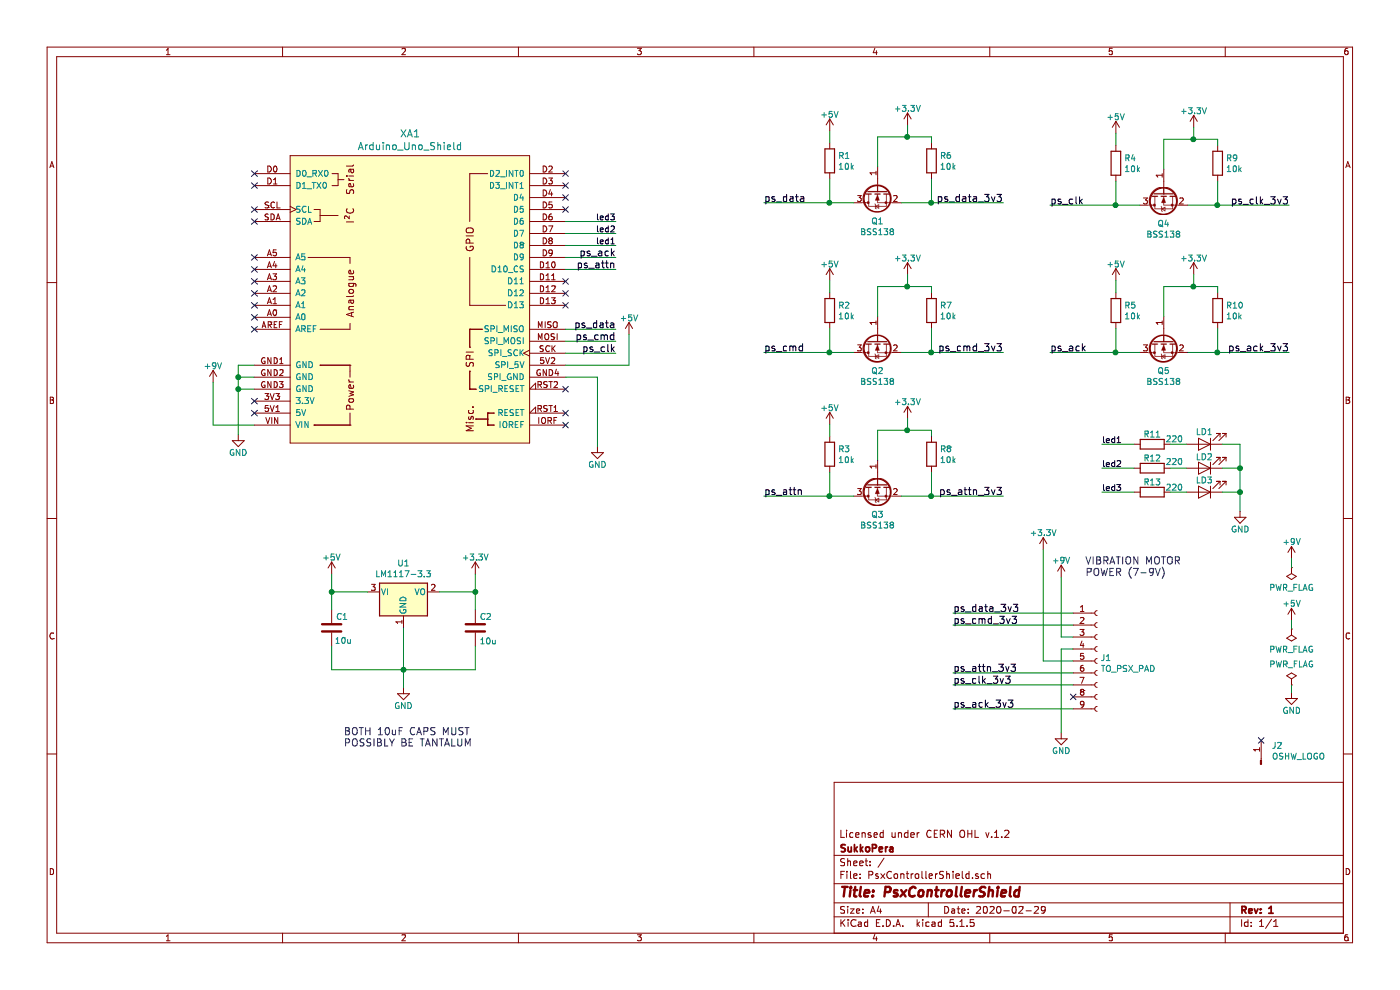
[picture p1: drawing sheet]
EESchema Schematic File Version 4
EELAYER 30 0
EELAYER END
$Descr A4 11693 8268
encoding utf-8
Sheet 1 1
Title "PsxControllerShield"
Date "2020-02-29"
Rev "1"
Comp "SukkoPera"
Comment1 "Licensed under CERN OHL v.1.2"
Comment2 ""
Comment3 ""
Comment4 ""
$EndDescr
$Comp
L arduino:Arduino_Uno_Shield XA1
U 1 1
P 3425 2500
F 0 "XA1" H 3425 3887 60  0000 C CNN
F 1 "Arduino_Uno_Shield" H 3425 3781 60  0000 C CNN
F 2 "Arduino:Arduino_Uno_Shield" H 5225 6250 60  0001 C CNN
F 3 "https://store.arduino.cc/arduino-uno-rev3" H 5225 6250 60  0001 C CNN
	1    3425 2500
	1    0    0    -1  
$EndComp
NoConn ~ 2125 1450
NoConn ~ 2125 1550
NoConn ~ 2125 1750
NoConn ~ 2125 1850
NoConn ~ 4725 3550
NoConn ~ 4725 3450
NoConn ~ 2125 2750
Wire Wire Line
	6380 1695 6930 1695
Wire Wire Line
	7530 1695 7780 1695
$Comp
L power:+5V #PWR?
U 1 1
P 6930 1095
AR Path="/5E04026C/5E0982E7" Ref="#PWR?"  Part="1" 
AR Path="/5E0982E7" Ref="#PWR07"  Part="1" 
F 0 "#PWR07" H 6930 945 50  0001 C CNN
F 1 "+5V" H 6930 1235 50  0000 C CNN
F 2 "" H 6930 1095 50  0001 C CNN
F 3 "" H 6930 1095 50  0001 C CNN
	1    6930 1095
	-1   0    0    -1  
$EndComp
$Comp
L power:+3.3V #PWR?
U 1 1
P 7580 1045
AR Path="/5E04026C/5E0982ED" Ref="#PWR?"  Part="1" 
AR Path="/5E0982ED" Ref="#PWR012"  Part="1" 
F 0 "#PWR012" H 7580 895 50  0001 C CNN
F 1 "+3.3V" H 7580 1185 50  0000 C CNN
F 2 "" H 7580 1045 50  0001 C CNN
F 3 "" H 7580 1045 50  0001 C CNN
	1    7580 1045
	-1   0    0    -1  
$EndComp
Wire Wire Line
	7780 1495 7780 1695
Connection ~ 7780 1695
Wire Wire Line
	7330 1145 7330 1395
Wire Wire Line
	7580 1045 7580 1145
Wire Wire Line
	7780 1145 7780 1195
Wire Wire Line
	6930 1095 6930 1195
Wire Wire Line
	6930 1495 6930 1695
Connection ~ 6930 1695
Wire Wire Line
	6380 2945 6930 2945
Wire Wire Line
	7530 2945 7780 2945
$Comp
L power:+5V #PWR?
U 1 1
P 6930 2345
AR Path="/5E04026C/5E0982FD" Ref="#PWR?"  Part="1" 
AR Path="/5E0982FD" Ref="#PWR08"  Part="1" 
F 0 "#PWR08" H 6930 2195 50  0001 C CNN
F 1 "+5V" H 6930 2485 50  0000 C CNN
F 2 "" H 6930 2345 50  0001 C CNN
F 3 "" H 6930 2345 50  0001 C CNN
	1    6930 2345
	-1   0    0    -1  
$EndComp
$Comp
L power:+3.3V #PWR?
U 1 1
P 7580 2295
AR Path="/5E04026C/5E098303" Ref="#PWR?"  Part="1" 
AR Path="/5E098303" Ref="#PWR013"  Part="1" 
F 0 "#PWR013" H 7580 2145 50  0001 C CNN
F 1 "+3.3V" H 7580 2435 50  0000 C CNN
F 2 "" H 7580 2295 50  0001 C CNN
F 3 "" H 7580 2295 50  0001 C CNN
	1    7580 2295
	-1   0    0    -1  
$EndComp
Wire Wire Line
	7780 2745 7780 2945
Connection ~ 7780 2945
Wire Wire Line
	7330 2395 7330 2645
Wire Wire Line
	7580 2295 7580 2395
Wire Wire Line
	7780 2395 7780 2445
Wire Wire Line
	6930 2345 6930 2445
Wire Wire Line
	6930 2745 6930 2945
Connection ~ 6930 2945
Wire Wire Line
	6380 4145 6930 4145
Wire Wire Line
	7530 4145 7780 4145
$Comp
L power:+5V #PWR?
U 1 1
P 6930 3545
AR Path="/5E04026C/5E098313" Ref="#PWR?"  Part="1" 
AR Path="/5E098313" Ref="#PWR09"  Part="1" 
F 0 "#PWR09" H 6930 3395 50  0001 C CNN
F 1 "+5V" H 6930 3685 50  0000 C CNN
F 2 "" H 6930 3545 50  0001 C CNN
F 3 "" H 6930 3545 50  0001 C CNN
	1    6930 3545
	-1   0    0    -1  
$EndComp
$Comp
L power:+3.3V #PWR?
U 1 1
P 7580 3495
AR Path="/5E04026C/5E098319" Ref="#PWR?"  Part="1" 
AR Path="/5E098319" Ref="#PWR014"  Part="1" 
F 0 "#PWR014" H 7580 3345 50  0001 C CNN
F 1 "+3.3V" H 7580 3635 50  0000 C CNN
F 2 "" H 7580 3495 50  0001 C CNN
F 3 "" H 7580 3495 50  0001 C CNN
	1    7580 3495
	-1   0    0    -1  
$EndComp
Wire Wire Line
	7780 3945 7780 4145
Connection ~ 7780 4145
Wire Wire Line
	7330 3595 7330 3845
Wire Wire Line
	7580 3495 7580 3595
Wire Wire Line
	7780 3595 7780 3645
Wire Wire Line
	6930 3545 6930 3645
Wire Wire Line
	6930 3945 6930 4145
Connection ~ 6930 4145
Wire Wire Line
	8770 1715 9320 1715
Wire Wire Line
	9920 1715 10170 1715
$Comp
L power:+5V #PWR?
U 1 1
P 9320 1115
AR Path="/5E04026C/5E098329" Ref="#PWR?"  Part="1" 
AR Path="/5E098329" Ref="#PWR010"  Part="1" 
F 0 "#PWR010" H 9320 965 50  0001 C CNN
F 1 "+5V" H 9320 1255 50  0000 C CNN
F 2 "" H 9320 1115 50  0001 C CNN
F 3 "" H 9320 1115 50  0001 C CNN
	1    9320 1115
	-1   0    0    -1  
$EndComp
$Comp
L power:+3.3V #PWR?
U 1 1
P 9970 1065
AR Path="/5E04026C/5E09832F" Ref="#PWR?"  Part="1" 
AR Path="/5E09832F" Ref="#PWR015"  Part="1" 
F 0 "#PWR015" H 9970 915 50  0001 C CNN
F 1 "+3.3V" H 9970 1205 50  0000 C CNN
F 2 "" H 9970 1065 50  0001 C CNN
F 3 "" H 9970 1065 50  0001 C CNN
	1    9970 1065
	-1   0    0    -1  
$EndComp
Wire Wire Line
	10170 1515 10170 1715
Connection ~ 10170 1715
Wire Wire Line
	9720 1165 9720 1415
Wire Wire Line
	9970 1065 9970 1165
Wire Wire Line
	10170 1165 10170 1215
Wire Wire Line
	9320 1115 9320 1215
Wire Wire Line
	9320 1515 9320 1715
Connection ~ 9320 1715
Text Label 8380 1695 2    60   ~ 0
ps_data_3v3
Text Label 8380 2945 2    60   ~ 0
ps_cmd_3v3
Text Label 8380 4145 2    60   ~ 0
ps_attn_3v3
Text Label 10770 1715 2    60   ~ 0
ps_clk_3v3
Text Label 6380 1695 0    60   ~ 0
ps_data
Text Label 6380 4145 0    60   ~ 0
ps_attn
Text Label 8770 1715 0    60   ~ 0
ps_clk
Text Label 6380 2945 0    60   ~ 0
ps_cmd
Wire Wire Line
	7780 1695 8380 1695
Wire Wire Line
	7580 1145 7780 1145
Wire Wire Line
	6930 1695 7130 1695
Wire Wire Line
	7780 2945 8380 2945
Wire Wire Line
	7580 2395 7780 2395
Wire Wire Line
	6930 2945 7130 2945
Wire Wire Line
	7780 4145 8380 4145
Wire Wire Line
	6930 4145 7130 4145
Wire Wire Line
	10170 1715 10770 1715
Wire Wire Line
	9970 1165 10170 1165
Wire Wire Line
	9320 1715 9520 1715
$Comp
L Device:R R?
U 1 1
P 6930 1345
AR Path="/5E04026C/5E098350" Ref="R?"  Part="1" 
AR Path="/5E098350" Ref="R1"  Part="1" 
F 0 "R1" H 7000 1391 50  0000 L CNN
F 1 "10k" H 7000 1300 50  0000 L CNN
F 2 "Resistor_SMD:R_0805_2012Metric_Pad1.15x1.40mm_HandSolder" V 6860 1345 50  0001 C CNN
F 3 "~" H 6930 1345 50  0001 C CNN
	1    6930 1345
	1    0    0    -1  
$EndComp
$Comp
L Device:R R?
U 1 1
P 7780 1345
AR Path="/5E04026C/5E098356" Ref="R?"  Part="1" 
AR Path="/5E098356" Ref="R6"  Part="1" 
F 0 "R6" H 7850 1391 50  0000 L CNN
F 1 "10k" H 7850 1300 50  0000 L CNN
F 2 "Resistor_SMD:R_0805_2012Metric_Pad1.15x1.40mm_HandSolder" V 7710 1345 50  0001 C CNN
F 3 "~" H 7780 1345 50  0001 C CNN
	1    7780 1345
	1    0    0    -1  
$EndComp
$Comp
L Device:R R?
U 1 1
P 6930 2595
AR Path="/5E04026C/5E09835C" Ref="R?"  Part="1" 
AR Path="/5E09835C" Ref="R2"  Part="1" 
F 0 "R2" H 7000 2641 50  0000 L CNN
F 1 "10k" H 7000 2550 50  0000 L CNN
F 2 "Resistor_SMD:R_0805_2012Metric_Pad1.15x1.40mm_HandSolder" V 6860 2595 50  0001 C CNN
F 3 "~" H 6930 2595 50  0001 C CNN
	1    6930 2595
	1    0    0    -1  
$EndComp
$Comp
L Device:R R?
U 1 1
P 7780 2595
AR Path="/5E04026C/5E098362" Ref="R?"  Part="1" 
AR Path="/5E098362" Ref="R7"  Part="1" 
F 0 "R7" H 7850 2641 50  0000 L CNN
F 1 "10k" H 7850 2550 50  0000 L CNN
F 2 "Resistor_SMD:R_0805_2012Metric_Pad1.15x1.40mm_HandSolder" V 7710 2595 50  0001 C CNN
F 3 "~" H 7780 2595 50  0001 C CNN
	1    7780 2595
	1    0    0    -1  
$EndComp
$Comp
L Device:R R?
U 1 1
P 6930 3795
AR Path="/5E04026C/5E098368" Ref="R?"  Part="1" 
AR Path="/5E098368" Ref="R3"  Part="1" 
F 0 "R3" H 7000 3841 50  0000 L CNN
F 1 "10k" H 7000 3750 50  0000 L CNN
F 2 "Resistor_SMD:R_0805_2012Metric_Pad1.15x1.40mm_HandSolder" V 6860 3795 50  0001 C CNN
F 3 "~" H 6930 3795 50  0001 C CNN
	1    6930 3795
	1    0    0    -1  
$EndComp
$Comp
L Device:R R?
U 1 1
P 7780 3795
AR Path="/5E04026C/5E09836E" Ref="R?"  Part="1" 
AR Path="/5E09836E" Ref="R8"  Part="1" 
F 0 "R8" H 7850 3841 50  0000 L CNN
F 1 "10k" H 7850 3750 50  0000 L CNN
F 2 "Resistor_SMD:R_0805_2012Metric_Pad1.15x1.40mm_HandSolder" V 7710 3795 50  0001 C CNN
F 3 "~" H 7780 3795 50  0001 C CNN
	1    7780 3795
	1    0    0    -1  
$EndComp
$Comp
L Device:R R?
U 1 1
P 9320 1365
AR Path="/5E04026C/5E098374" Ref="R?"  Part="1" 
AR Path="/5E098374" Ref="R4"  Part="1" 
F 0 "R4" H 9390 1411 50  0000 L CNN
F 1 "10k" H 9390 1320 50  0000 L CNN
F 2 "Resistor_SMD:R_0805_2012Metric_Pad1.15x1.40mm_HandSolder" V 9250 1365 50  0001 C CNN
F 3 "~" H 9320 1365 50  0001 C CNN
	1    9320 1365
	1    0    0    -1  
$EndComp
$Comp
L Device:R R?
U 1 1
P 10170 1365
AR Path="/5E04026C/5E09837A" Ref="R?"  Part="1" 
AR Path="/5E09837A" Ref="R9"  Part="1" 
F 0 "R9" H 10240 1411 50  0000 L CNN
F 1 "10k" H 10240 1320 50  0000 L CNN
F 2 "Resistor_SMD:R_0805_2012Metric_Pad1.15x1.40mm_HandSolder" V 10100 1365 50  0001 C CNN
F 3 "~" H 10170 1365 50  0001 C CNN
	1    10170 1365
	1    0    0    -1  
$EndComp
$Comp
L Transistor_FET:BSS138 Q?
U 1 1
P 7330 1595
AR Path="/5E04026C/5E098380" Ref="Q?"  Part="1" 
AR Path="/5E098380" Ref="Q1"  Part="1" 
F 0 "Q1" V 7581 1595 50  0000 C CNN
F 1 "BSS138" V 7672 1595 50  0000 C CNN
F 2 "Package_TO_SOT_SMD:SOT-23_Handsoldering" H 7530 1520 50  0001 L CIN
F 3 "https://www.fairchildsemi.com/datasheets/BS/BSS138.pdf" H 7330 1595 50  0001 L CNN
	1    7330 1595
	0    -1   1    0   
$EndComp
Wire Wire Line
	7330 1145 7580 1145
Connection ~ 7580 1145
$Comp
L Transistor_FET:BSS138 Q?
U 1 1
P 7330 2845
AR Path="/5E04026C/5E098388" Ref="Q?"  Part="1" 
AR Path="/5E098388" Ref="Q2"  Part="1" 
F 0 "Q2" V 7581 2845 50  0000 C CNN
F 1 "BSS138" V 7672 2845 50  0000 C CNN
F 2 "Package_TO_SOT_SMD:SOT-23_Handsoldering" H 7530 2770 50  0001 L CIN
F 3 "https://www.fairchildsemi.com/datasheets/BS/BSS138.pdf" H 7330 2845 50  0001 L CNN
	1    7330 2845
	0    -1   1    0   
$EndComp
$Comp
L Transistor_FET:BSS138 Q?
U 1 1
P 7330 4045
AR Path="/5E04026C/5E09838E" Ref="Q?"  Part="1" 
AR Path="/5E09838E" Ref="Q3"  Part="1" 
F 0 "Q3" V 7581 4045 50  0000 C CNN
F 1 "BSS138" V 7672 4045 50  0000 C CNN
F 2 "Package_TO_SOT_SMD:SOT-23_Handsoldering" H 7530 3970 50  0001 L CIN
F 3 "https://www.fairchildsemi.com/datasheets/BS/BSS138.pdf" H 7330 4045 50  0001 L CNN
	1    7330 4045
	0    -1   1    0   
$EndComp
$Comp
L Transistor_FET:BSS138 Q?
U 1 1
P 9720 1615
AR Path="/5E04026C/5E098394" Ref="Q?"  Part="1" 
AR Path="/5E098394" Ref="Q4"  Part="1" 
F 0 "Q4" V 9971 1615 50  0000 C CNN
F 1 "BSS138" V 10062 1615 50  0000 C CNN
F 2 "Package_TO_SOT_SMD:SOT-23_Handsoldering" H 9920 1540 50  0001 L CIN
F 3 "https://www.fairchildsemi.com/datasheets/BS/BSS138.pdf" H 9720 1615 50  0001 L CNN
	1    9720 1615
	0    -1   1    0   
$EndComp
Wire Wire Line
	9720 1165 9970 1165
Connection ~ 9970 1165
Wire Wire Line
	7330 3595 7580 3595
Connection ~ 7580 3595
Wire Wire Line
	7580 3595 7780 3595
Wire Wire Line
	7330 2395 7580 2395
Connection ~ 7580 2395
Wire Wire Line
	8770 2945 9320 2945
Wire Wire Line
	9920 2945 10170 2945
$Comp
L power:+5V #PWR?
U 1 1
P 9320 2345
AR Path="/5E04026C/5E0983A3" Ref="#PWR?"  Part="1" 
AR Path="/5E0983A3" Ref="#PWR011"  Part="1" 
F 0 "#PWR011" H 9320 2195 50  0001 C CNN
F 1 "+5V" H 9320 2485 50  0000 C CNN
F 2 "" H 9320 2345 50  0001 C CNN
F 3 "" H 9320 2345 50  0001 C CNN
	1    9320 2345
	-1   0    0    -1  
$EndComp
$Comp
L power:+3.3V #PWR?
U 1 1
P 9970 2295
AR Path="/5E04026C/5E0983A9" Ref="#PWR?"  Part="1" 
AR Path="/5E0983A9" Ref="#PWR016"  Part="1" 
F 0 "#PWR016" H 9970 2145 50  0001 C CNN
F 1 "+3.3V" H 9970 2435 50  0000 C CNN
F 2 "" H 9970 2295 50  0001 C CNN
F 3 "" H 9970 2295 50  0001 C CNN
	1    9970 2295
	-1   0    0    -1  
$EndComp
Wire Wire Line
	10170 2745 10170 2945
Connection ~ 10170 2945
Wire Wire Line
	9720 2395 9720 2645
Wire Wire Line
	9970 2295 9970 2395
Wire Wire Line
	10170 2395 10170 2445
Wire Wire Line
	9320 2345 9320 2445
Wire Wire Line
	9320 2745 9320 2945
Connection ~ 9320 2945
Text Label 10770 2945 2    60   ~ 0
ps_ack_3v3
Text Label 8770 2945 0    60   ~ 0
ps_ack
Wire Wire Line
	10170 2945 10770 2945
Wire Wire Line
	9970 2395 10170 2395
Wire Wire Line
	9320 2945 9520 2945
$Comp
L Device:R R?
U 1 1
P 9320 2595
AR Path="/5E04026C/5E0983BC" Ref="R?"  Part="1" 
AR Path="/5E0983BC" Ref="R5"  Part="1" 
F 0 "R5" H 9390 2641 50  0000 L CNN
F 1 "10k" H 9390 2550 50  0000 L CNN
F 2 "Resistor_SMD:R_0805_2012Metric_Pad1.15x1.40mm_HandSolder" V 9250 2595 50  0001 C CNN
F 3 "~" H 9320 2595 50  0001 C CNN
	1    9320 2595
	1    0    0    -1  
$EndComp
$Comp
L Device:R R?
U 1 1
P 10170 2595
AR Path="/5E04026C/5E0983C2" Ref="R?"  Part="1" 
AR Path="/5E0983C2" Ref="R10"  Part="1" 
F 0 "R10" H 10240 2641 50  0000 L CNN
F 1 "10k" H 10240 2550 50  0000 L CNN
F 2 "Resistor_SMD:R_0805_2012Metric_Pad1.15x1.40mm_HandSolder" V 10100 2595 50  0001 C CNN
F 3 "~" H 10170 2595 50  0001 C CNN
	1    10170 2595
	1    0    0    -1  
$EndComp
$Comp
L Transistor_FET:BSS138 Q?
U 1 1
P 9720 2845
AR Path="/5E04026C/5E0983C8" Ref="Q?"  Part="1" 
AR Path="/5E0983C8" Ref="Q5"  Part="1" 
F 0 "Q5" V 9971 2845 50  0000 C CNN
F 1 "BSS138" V 10062 2845 50  0000 C CNN
F 2 "Package_TO_SOT_SMD:SOT-23_Handsoldering" H 9920 2770 50  0001 L CIN
F 3 "https://www.fairchildsemi.com/datasheets/BS/BSS138.pdf" H 9720 2845 50  0001 L CNN
	1    9720 2845
	0    -1   1    0   
$EndComp
Wire Wire Line
	9720 2395 9970 2395
Connection ~ 9970 2395
NoConn ~ 8965 5820
Text Label 7960 5120 0    60   ~ 0
ps_data_3v3
Text Label 7960 5220 0    60   ~ 0
ps_cmd_3v3
$Comp
L power:GND #PWR?
U 1 1
P 8865 6120
AR Path="/5E04026C/5E0E75FF" Ref="#PWR?"  Part="1" 
AR Path="/5E0E75FF" Ref="#PWR04"  Part="1" 
F 0 "#PWR04" H 8865 5870 50  0001 C CNN
F 1 "GND" H 8865 5970 50  0000 C CNN
F 2 "" H 8865 6120 50  0001 C CNN
F 3 "" H 8865 6120 50  0001 C CNN
	1    8865 6120
	1    0    0    -1  
$EndComp
Text Label 7960 5920 0    60   ~ 0
ps_ack_3v3
Text Label 7960 5720 0    60   ~ 0
ps_clk_3v3
Text Label 7960 5620 0    60   ~ 0
ps_attn_3v3
Text Notes 9065 4820 0    60   ~ 0
VIBRATION MOTOR\nPOWER (7-9V)
$Comp
L power:+3.3V #PWR?
U 1 1
P 8715 4590
AR Path="/5E04026C/5E0E7609" Ref="#PWR?"  Part="1" 
AR Path="/5E0E7609" Ref="#PWR01"  Part="1" 
F 0 "#PWR01" H 8715 4440 50  0001 C CNN
F 1 "+3.3V" H 8715 4730 50  0000 C CNN
F 2 "" H 8715 4590 50  0001 C CNN
F 3 "" H 8715 4590 50  0001 C CNN
	1    8715 4590
	1    0    0    -1  
$EndComp
$Comp
L power:+9V #PWR?
U 1 1
P 8865 4820
AR Path="/5E04026C/5E0E760F" Ref="#PWR?"  Part="1" 
AR Path="/5E0E760F" Ref="#PWR03"  Part="1" 
F 0 "#PWR03" H 8865 4670 50  0001 C CNN
F 1 "+9V" H 8865 4960 50  0000 C CNN
F 2 "" H 8865 4820 50  0001 C CNN
F 3 "" H 8865 4820 50  0001 C CNN
	1    8865 4820
	1    0    0    -1  
$EndComp
Wire Wire Line
	8965 5220 7960 5220
Wire Wire Line
	8965 5320 8865 5320
Wire Wire Line
	8965 5420 8865 5420
Wire Wire Line
	8715 5520 8965 5520
Wire Wire Line
	8965 5620 7960 5620
Wire Wire Line
	8965 5720 7960 5720
Wire Wire Line
	8865 5420 8865 6120
Wire Wire Line
	8865 5320 8865 4820
$Comp
L Connector:Conn_01x09_Female J?
U 1 1
P 9165 5520
AR Path="/5E04026C/5E0E761D" Ref="J?"  Part="1" 
AR Path="/5E0E761D" Ref="J1"  Part="1" 
F 0 "J1" H 9193 5546 50  0000 L CNN
F 1 "TO_PSX_PAD" H 9193 5455 50  0000 L CNN
F 2 "PsxControllerShield:PSX_Pad_Connector" H 9165 5520 50  0001 C CNN
F 3 "~" H 9165 5520 50  0001 C CNN
	1    9165 5520
	1    0    0    -1  
$EndComp
$Comp
L Connector:Conn_01x01_Male J?
U 1 1
P 10535 6385
AR Path="/5E04026C/5E0E7623" Ref="J?"  Part="1" 
AR Path="/5E0E7623" Ref="J2"  Part="1" 
F 0 "J2" V 10689 6297 50  0000 R CNN
F 1 "OSHW_LOGO" V 10598 6297 50  0000 R CNN
F 2 "Symbol:OSHW-Logo_7.5x8mm_Copper" H 10535 6385 50  0001 C CNN
F 3 "~" H 10535 6385 50  0001 C CNN
	1    10535 6385
	0    -1   -1   0   
$EndComp
NoConn ~ 10535 6185
Wire Wire Line
	7960 5120 8965 5120
Wire Wire Line
	8715 4590 8715 5520
Wire Wire Line
	7960 5920 8965 5920
Text Notes 2870 6245 0    60   ~ 0
BOTH 10uF CAPS MUST\nPOSSIBLY BE TANTALUM
$Comp
L Device:C C?
U 1 1
P 3970 5245
AR Path="/5E04026C/5E103C4F" Ref="C?"  Part="1" 
AR Path="/5E103C4F" Ref="C2"  Part="1" 
F 0 "C2" H 3935 5155 50  0000 R CNN
F 1 "10u" H 3935 5360 50  0000 R CNN
F 2 "Capacitor_SMD:C_1206_3216Metric_Pad1.42x1.75mm_HandSolder" H 4008 5095 50  0001 C CNN
F 3 "~" H 3970 5245 50  0001 C CNN
	1    3970 5245
	-1   0    0    1   
$EndComp
$Comp
L Device:C C?
U 1 1
P 2770 5245
AR Path="/5E04026C/5E103C55" Ref="C?"  Part="1" 
AR Path="/5E103C55" Ref="C1"  Part="1" 
F 0 "C1" H 2735 5155 50  0000 R CNN
F 1 "10u" H 2745 5355 50  0000 R CNN
F 2 "Capacitor_SMD:C_1206_3216Metric_Pad1.42x1.75mm_HandSolder" H 2808 5095 50  0001 C CNN
F 3 "~" H 2770 5245 50  0001 C CNN
	1    2770 5245
	-1   0    0    1   
$EndComp
$Comp
L Regulator_Linear:LM1117-3.3 U?
U 1 1
P 3370 4945
AR Path="/5E04026C/5E103C79" Ref="U?"  Part="1" 
AR Path="/5E103C79" Ref="U1"  Part="1" 
F 0 "U1" H 3370 5187 50  0000 C CNN
F 1 "LM1117-3.3" H 3370 5096 50  0000 C CNN
F 2 "Package_TO_SOT_SMD:SOT-223-3_TabPin2" H 3370 4945 50  0001 C CNN
F 3 "http://www.ti.com/lit/ds/symlink/lm1117.pdf" H 3370 4945 50  0001 C CNN
	1    3370 4945
	1    0    0    -1  
$EndComp
Wire Wire Line
	2770 5595 3370 5595
Wire Wire Line
	3370 5595 3970 5595
Wire Wire Line
	3370 5595 3370 5745
Wire Wire Line
	3970 4945 3970 5095
Wire Wire Line
	2770 4945 3070 4945
Wire Wire Line
	2770 4945 2770 5095
Connection ~ 3370 5595
Connection ~ 3970 4945
Connection ~ 2770 4945
Wire Wire Line
	3970 5595 3970 5395
Wire Wire Line
	2770 5395 2770 5595
Wire Wire Line
	3370 5245 3370 5595
Wire Wire Line
	2770 4795 2770 4945
Wire Wire Line
	3970 4795 3970 4945
Wire Wire Line
	3670 4945 3970 4945
$Comp
L power:GND #PWR?
U 1 1
P 3370 5745
AR Path="/5E04026C/5E103C93" Ref="#PWR?"  Part="1" 
AR Path="/5E103C93" Ref="#PWR05"  Part="1" 
F 0 "#PWR05" H 3370 5495 50  0001 C CNN
F 1 "GND" H 3370 5595 50  0000 C CNN
F 2 "" H 3370 5745 50  0001 C CNN
F 3 "" H 3370 5745 50  0001 C CNN
	1    3370 5745
	1    0    0    -1  
$EndComp
$Comp
L power:+5V #PWR?
U 1 1
P 2770 4795
AR Path="/5E04026C/5E103C99" Ref="#PWR?"  Part="1" 
AR Path="/5E103C99" Ref="#PWR02"  Part="1" 
F 0 "#PWR02" H 2770 4645 50  0001 C CNN
F 1 "+5V" H 2770 4935 50  0000 C CNN
F 2 "" H 2770 4795 50  0001 C CNN
F 3 "" H 2770 4795 50  0001 C CNN
	1    2770 4795
	1    0    0    -1  
$EndComp
$Comp
L power:+3.3V #PWR?
U 1 1
P 3970 4795
AR Path="/5E04026C/5E103C9F" Ref="#PWR?"  Part="1" 
AR Path="/5E103C9F" Ref="#PWR06"  Part="1" 
F 0 "#PWR06" H 3970 4645 50  0001 C CNN
F 1 "+3.3V" H 3970 4935 50  0000 C CNN
F 2 "" H 3970 4795 50  0001 C CNN
F 3 "" H 3970 4795 50  0001 C CNN
	1    3970 4795
	1    0    0    -1  
$EndComp
$Comp
L Device:LED LD?
U 1 1
P 10060 3710
AR Path="/5E04026C/5E109D8F" Ref="LD?"  Part="1" 
AR Path="/5E109D8F" Ref="LD1"  Part="1" 
F 0 "LD1" H 10060 3610 50  0000 C CNN
F 1 "LED" H 10053 3546 50  0001 C CNN
F 2 "LED_SMD:LED_0805_2012Metric_Pad1.15x1.40mm_HandSolder" H 10060 3710 50  0001 C CNN
F 3 "~" H 10060 3710 50  0001 C CNN
	1    10060 3710
	-1   0    0    1   
$EndComp
$Comp
L Device:LED LD?
U 1 1
P 10060 3910
AR Path="/5E04026C/5E109D9B" Ref="LD?"  Part="1" 
AR Path="/5E109D9B" Ref="LD2"  Part="1" 
F 0 "LD2" H 10060 3820 50  0000 C CNN
F 1 "LED" H 10053 4124 50  0001 C CNN
F 2 "LED_SMD:LED_0805_2012Metric_Pad1.15x1.40mm_HandSolder" H 10060 3910 50  0001 C CNN
F 3 "~" H 10060 3910 50  0001 C CNN
	1    10060 3910
	-1   0    0    1   
$EndComp
Wire Wire Line
	10210 3710 10360 3710
Wire Wire Line
	10360 3710 10360 3910
Wire Wire Line
	10210 3910 10360 3910
Connection ~ 10360 3910
$Comp
L Device:R R?
U 1 1
P 9625 3710
AR Path="/5E04026C/5E109DA6" Ref="R?"  Part="1" 
AR Path="/5E109DA6" Ref="R11"  Part="1" 
F 0 "R11" V 9540 3710 50  0000 C CNN
F 1 "220" V 9580 3895 50  0000 C CNN
F 2 "Resistor_SMD:R_0805_2012Metric_Pad1.15x1.40mm_HandSolder" V 9555 3710 50  0001 C CNN
F 3 "~" H 9625 3710 50  0001 C CNN
	1    9625 3710
	0    1    1    0   
$EndComp
Wire Wire Line
	9775 3710 9910 3710
Wire Wire Line
	9775 3910 9910 3910
Wire Wire Line
	9475 3710 9205 3710
Wire Wire Line
	9475 3910 9205 3910
Text Label 9205 3910 0    50   ~ 0
led2
Text Label 9205 3710 0    50   ~ 0
led1
NoConn ~ 2125 3350
$Comp
L power:GND #PWR?
U 1 1
P 1990 3630
AR Path="/5E04026C/5E194E91" Ref="#PWR?"  Part="1" 
AR Path="/5E194E91" Ref="#PWR0102"  Part="1" 
F 0 "#PWR0102" H 1990 3380 50  0001 C CNN
F 1 "GND" H 1990 3480 50  0000 C CNN
F 2 "" H 1990 3630 50  0001 C CNN
F 3 "" H 1990 3630 50  0001 C CNN
	1    1990 3630
	1    0    0    -1  
$EndComp
Wire Wire Line
	1990 3630 1990 3250
Wire Wire Line
	1990 3050 2125 3050
Wire Wire Line
	2125 3150 1990 3150
Connection ~ 1990 3150
Wire Wire Line
	1990 3150 1990 3050
Wire Wire Line
	2125 3250 1990 3250
Connection ~ 1990 3250
Wire Wire Line
	1990 3250 1990 3150
Wire Wire Line
	5145 2750 4725 2750
Wire Wire Line
	5145 2850 4725 2850
Wire Wire Line
	5145 2950 4725 2950
NoConn ~ 4725 1450
NoConn ~ 4725 1550
NoConn ~ 4725 1650
NoConn ~ 4725 1750
NoConn ~ 4725 2350
NoConn ~ 4725 2450
NoConn ~ 4725 2550
Wire Wire Line
	5145 2250 4725 2250
Text Label 5145 2250 2    60   ~ 0
ps_attn
Text Label 5145 2850 2    60   ~ 0
ps_cmd
Text Label 5145 2750 2    60   ~ 0
ps_data
Text Label 5145 2950 2    60   ~ 0
ps_clk
Wire Wire Line
	5145 2150 4725 2150
Text Label 5145 2150 2    60   ~ 0
ps_ack
Wire Wire Line
	5145 2050 4725 2050
Wire Wire Line
	5145 1950 4725 1950
Text Label 5145 1950 2    50   ~ 0
led2
Text Label 5145 2050 2    50   ~ 0
led1
NoConn ~ 4725 3250
$Comp
L power:+5V #PWR?
U 1 1
P 5255 2795
AR Path="/5E04026C/5E1FC7F1" Ref="#PWR?"  Part="1" 
AR Path="/5E1FC7F1" Ref="#PWR0103"  Part="1" 
F 0 "#PWR0103" H 5255 2645 50  0001 C CNN
F 1 "+5V" H 5255 2935 50  0000 C CNN
F 2 "" H 5255 2795 50  0001 C CNN
F 3 "" H 5255 2795 50  0001 C CNN
	1    5255 2795
	-1   0    0    -1  
$EndComp
Wire Wire Line
	5255 2795 5255 3050
Wire Wire Line
	5255 3050 4725 3050
$Comp
L power:GND #PWR?
U 1 1
P 4990 3730
AR Path="/5E04026C/5E201FC0" Ref="#PWR?"  Part="1" 
AR Path="/5E201FC0" Ref="#PWR0104"  Part="1" 
F 0 "#PWR0104" H 4990 3480 50  0001 C CNN
F 1 "GND" H 4990 3580 50  0000 C CNN
F 2 "" H 4990 3730 50  0001 C CNN
F 3 "" H 4990 3730 50  0001 C CNN
	1    4990 3730
	-1   0    0    -1  
$EndComp
Wire Wire Line
	4725 3150 4990 3150
Wire Wire Line
	4990 3150 4990 3730
NoConn ~ 2125 2150
NoConn ~ 2125 2250
NoConn ~ 2125 2350
NoConn ~ 2125 2450
NoConn ~ 2125 2550
NoConn ~ 2125 2650
$Comp
L power:PWR_FLAG #FLG0101
U 1 1
P 10790 5255
F 0 "#FLG0101" H 10790 5330 50  0001 C CNN
F 1 "PWR_FLAG" H 10790 5428 50  0000 C CNN
F 2 "" H 10790 5255 50  0001 C CNN
F 3 "~" H 10790 5255 50  0001 C CNN
	1    10790 5255
	-1   0    0    1   
$EndComp
$Comp
L power:PWR_FLAG #FLG0102
U 1 1
P 10790 5720
F 0 "#FLG0102" H 10790 5795 50  0001 C CNN
F 1 "PWR_FLAG" H 10790 5893 50  0000 C CNN
F 2 "" H 10790 5720 50  0001 C CNN
F 3 "~" H 10790 5720 50  0001 C CNN
	1    10790 5720
	1    0    0    -1  
$EndComp
Wire Wire Line
	10790 5255 10790 5180
Wire Wire Line
	10790 5720 10790 5785
$Comp
L power:GND #PWR?
U 1 1
P 10790 5785
AR Path="/5E04026C/5E23E724" Ref="#PWR?"  Part="1" 
AR Path="/5E23E724" Ref="#PWR0105"  Part="1" 
F 0 "#PWR0105" H 10790 5535 50  0001 C CNN
F 1 "GND" H 10790 5635 50  0000 C CNN
F 2 "" H 10790 5785 50  0001 C CNN
F 3 "" H 10790 5785 50  0001 C CNN
	1    10790 5785
	1    0    0    -1  
$EndComp
$Comp
L power:+5V #PWR?
U 1 1
P 10790 5180
AR Path="/5E04026C/5E23EDDA" Ref="#PWR?"  Part="1" 
AR Path="/5E23EDDA" Ref="#PWR0106"  Part="1" 
F 0 "#PWR0106" H 10790 5030 50  0001 C CNN
F 1 "+5V" H 10790 5320 50  0000 C CNN
F 2 "" H 10790 5180 50  0001 C CNN
F 3 "" H 10790 5180 50  0001 C CNN
	1    10790 5180
	-1   0    0    -1  
$EndComp
$Comp
L power:PWR_FLAG #FLG0103
U 1 1
P 10790 4740
F 0 "#FLG0103" H 10790 4815 50  0001 C CNN
F 1 "PWR_FLAG" H 10790 4913 50  0000 C CNN
F 2 "" H 10790 4740 50  0001 C CNN
F 3 "~" H 10790 4740 50  0001 C CNN
	1    10790 4740
	-1   0    0    1   
$EndComp
Wire Wire Line
	10790 4740 10790 4665
$Comp
L power:+9V #PWR?
U 1 1
P 10790 4665
AR Path="/5E04026C/5E248390" Ref="#PWR?"  Part="1" 
AR Path="/5E248390" Ref="#PWR0107"  Part="1" 
F 0 "#PWR0107" H 10790 4515 50  0001 C CNN
F 1 "+9V" H 10790 4805 50  0000 C CNN
F 2 "" H 10790 4665 50  0001 C CNN
F 3 "" H 10790 4665 50  0001 C CNN
	1    10790 4665
	1    0    0    -1  
$EndComp
Wire Wire Line
	2125 3550 1780 3550
Wire Wire Line
	1780 3550 1780 3195
$Comp
L power:+9V #PWR?
U 1 1
P 1780 3195
AR Path="/5E04026C/5E252AB9" Ref="#PWR?"  Part="1" 
AR Path="/5E252AB9" Ref="#PWR0108"  Part="1" 
F 0 "#PWR0108" H 1780 3045 50  0001 C CNN
F 1 "+9V" H 1780 3335 50  0000 C CNN
F 2 "" H 1780 3195 50  0001 C CNN
F 3 "" H 1780 3195 50  0001 C CNN
	1    1780 3195
	1    0    0    -1  
$EndComp
$Comp
L power:GND #PWR?
U 1 1
P 10360 4270
AR Path="/5E04026C/5E109D95" Ref="#PWR?"  Part="1" 
AR Path="/5E109D95" Ref="#PWR017"  Part="1" 
F 0 "#PWR017" H 10360 4020 50  0001 C CNN
F 1 "GND" H 10360 4120 50  0000 C CNN
F 2 "" H 10360 4270 50  0001 C CNN
F 3 "" H 10360 4270 50  0001 C CNN
	1    10360 4270
	1    0    0    -1  
$EndComp
$Comp
L Device:LED LD?
U 1 1
P 10060 4110
AR Path="/5E04026C/5E2AE2EA" Ref="LD?"  Part="1" 
AR Path="/5E2AE2EA" Ref="LD3"  Part="1" 
F 0 "LD3" H 10060 4015 50  0000 C CNN
F 1 "LED" H 10053 3946 50  0001 C CNN
F 2 "LED_SMD:LED_0805_2012Metric_Pad1.15x1.40mm_HandSolder" H 10060 4110 50  0001 C CNN
F 3 "~" H 10060 4110 50  0001 C CNN
	1    10060 4110
	-1   0    0    1   
$EndComp
Wire Wire Line
	10210 4110 10360 4110
Wire Wire Line
	9775 4110 9910 4110
Wire Wire Line
	9475 4110 9205 4110
Text Label 9205 4110 0    50   ~ 0
led3
Wire Wire Line
	10360 3910 10360 4110
Wire Wire Line
	10360 4110 10360 4270
Connection ~ 10360 4110
$Comp
L Device:R R?
U 1 1
P 9625 4110
AR Path="/5E04026C/5E2AE2F5" Ref="R?"  Part="1" 
AR Path="/5E2AE2F5" Ref="R13"  Part="1" 
F 0 "R13" V 9540 4110 50  0000 C CNN
F 1 "220" V 9585 4295 50  0000 C CNN
F 2 "Resistor_SMD:R_0805_2012Metric_Pad1.15x1.40mm_HandSolder" V 9555 4110 50  0001 C CNN
F 3 "~" H 9625 4110 50  0001 C CNN
	1    9625 4110
	0    1    1    0   
$EndComp
$Comp
L Device:R R?
U 1 1
P 9625 3910
AR Path="/5E04026C/5E109DAC" Ref="R?"  Part="1" 
AR Path="/5E109DAC" Ref="R12"  Part="1" 
F 0 "R12" V 9540 3910 50  0000 C CNN
F 1 "220" V 9570 4095 50  0000 C CNN
F 2 "Resistor_SMD:R_0805_2012Metric_Pad1.15x1.40mm_HandSolder" V 9555 3910 50  0001 C CNN
F 3 "~" H 9625 3910 50  0001 C CNN
	1    9625 3910
	0    1    1    0   
$EndComp
Wire Wire Line
	5145 1850 4725 1850
Text Label 5145 1850 2    50   ~ 0
led3
NoConn ~ 2125 3450
$EndSCHEMATC
